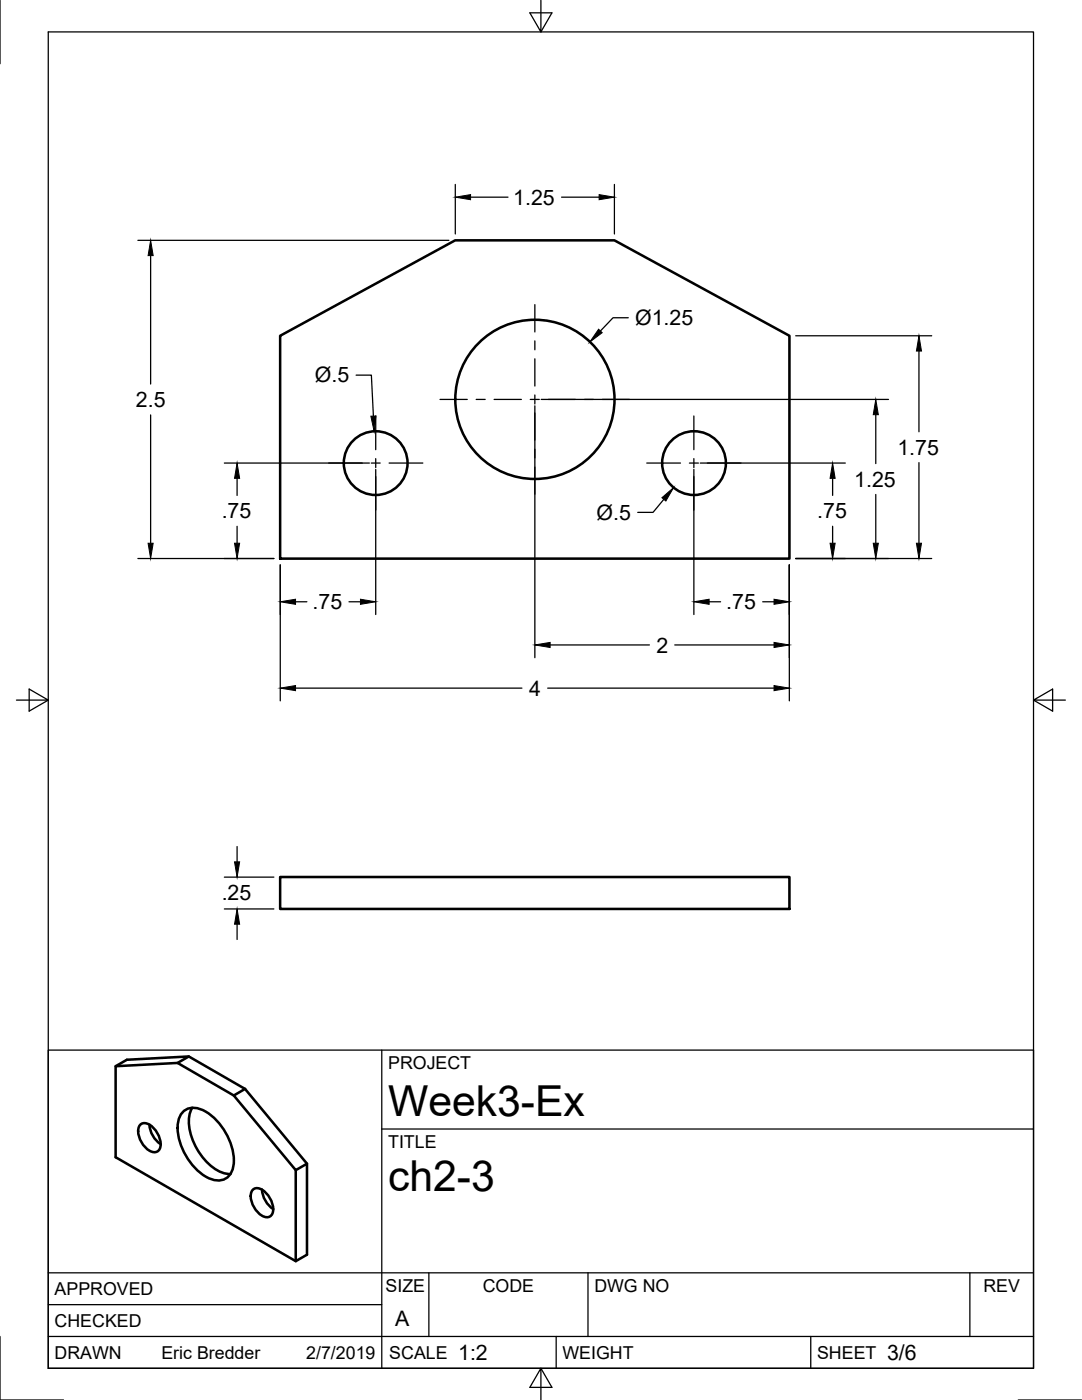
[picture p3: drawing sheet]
<svg xmlns="http://www.w3.org/2000/svg" width="216mm" height="279mm" viewBox="0 0 216 279" stroke-linecap="round" stroke-linejoin="round" font-family="sans-serif">
<!-- layer: Visible -->
<g fill="none" stroke="#000" stroke-width=".51">
<path d="M55.9 67l34.9-19h31.8l34.9 19v44.5h-101.6zM55.9 175h101.6v6.4h-101.6zM23.1 212.8l12.3-.7 2.3-1.3 11.2 6.5M35.4 212.1l11.3 6.5 2.2-1.3M37.7 210.8l-12.4 .7-2.2 1.3v18.1l35.9 20.8M46.7 218.6l12.3 14.9 2.3-1.3v18.2l-2.3 1.3v-18.2M48.9 217.3l12.4 14.9M28.1 224.4a2.07 2.07 0 0 1 2.7 .9 4.2 4.2 0 0 1 1 4.1 1.56 1.56 0 0 1-2.5-.1 4.3 4.3 0 0 1-1.5-4.6zM29.8 224.4a5 5 0 0 0 2.3 4M36.5 221.9a3.6 3.6 0 0 1 4.5-.1 12.1 12.1 0 0 1 5.6 10.8 3.1 3.1 0 0 1-4.6 2.7 11.9 11.9 0 0 1-6.5-11.2l.2-.9zM38.4 221.1a7.4 7.4 0 0 0 0 6.4 11.1 11.1 0 0 0 6.2 6.6l1.4 .2M50.5 237.4a2.07 2.07 0 0 1 2.8 .9 4.2 4.2 0 0 1 1 4 1.56 1.56 0 0 1-2.5 0 4.3 4.3 0 0 1-1.6-4.6z"/>
<path d="M52.3 237.4a5 5 0 0 0 2.2 3.9"/>
<circle cx="106.7" cy="79.7" r="15.9"/>
<circle cx="75" cy="92.4" r="6.4"/>
<circle cx="138.5" cy="92.4" r="6.4"/>
</g>
<!-- layer: Border -->
<path d="M0 0v12.7M9.6 6.4h196.6v266.7h-196.6zM107.9 0v6.4l-2.2-3.8h4.4l-2.2 3.8M3.3 139.7h6.3l-3.8-2.2v4.4l3.8-2.2M206.2 139.7l3.8 2.2v-4.4l-3.8 2.2h6.4M0 266.7v12.7h12.7M107.9 273.1l2.2 3.8h-4.4l2.2-3.8v6.3M203.2 279.4h12.7" fill="none" stroke="#000" stroke-width=".25"/>
<!-- layer: Titleblock -->
<path d="M9.6 209.6h196.6v63.5h-196.6zM76.2 209.6v63.5M76.2 225.3h130M9.6 254h196.6M85.6 254v12.7M117.3 254v12.7M193.5 254v12.7M9.6 266.7h196.6M9.6 260.4h66.6M111 266.7v6.4M161.8 266.7v6.4" fill="none" stroke="#000" stroke-width=".25"/>
<!-- layer: Dimensions -->
<g fill="none" stroke="#000" stroke-width=".25">
<path d="M90.8 36.8v9.9M93.9 39.3h7.5M112.1 39.3h7.4M122.6 36.8v9.9M27.5 48h62.1M30.1 51v25.6M71.1 74.9h3l.4 8.1M108 79.7h69.3M125.4 63.4h-3.1l-2.5 2.7M158.8 67h27.1M183.4 70.1v16.1M30.1 82.8v25.6"/>
<path d="M44.8 92.4h28.9M47.3 95.5v3.4M75 93.7v28.9M106.7 81v50.3M132.5 99.7l-2.2 2.6h-3M138.5 93.7v28.9M139.7 92.4h29M166.1 95.5v3.4M174.8 82.8v9.7M174.8 98.7v9.7M183.4 92.3v16.1M27.5 111.5h27.2"/>
<path d="M47.3 105v3.4M55.9 112.7v27.2M157.5 112.7v27.2M158.8 111.5h27.1M166.1 105v3.4M59 137.3h45.1M59 120.1h2.2M69.6 120.1h2.3M109.3 137.3h45.2M109.8 128.7h19.8M134.6 128.7h19.9M141.5 120.1h2.3"/>
<path d="M152.2 120.1h2.3M44.8 175h9.9M47.3 169v3M44.8 181.4h9.9M47.3 184.4v3.1"/>
</g>
<g fill="#000" stroke="#000" stroke-width=".2">
<path d="M90.8 39.3l3.1-.5v1.1zM119.5 38.8l3.1 .5-3.1 .6zM30.1 48l.5 3h-1.1zM119.4 65.7l.8 .7-2.5 1.9zM183.4 67l.5 3.1h-1zM47.3 92.4l.5 3.1h-1zM74 83.1l1-.1-.3 3.1zM132.1 99.3l2.3-2-1.5 2.7zM166.1 92.4l.5 3.1h-1zM174.8 79.7l.5 3.1h-1.1zM29.5 108.4h1.1l-.5 3.1zM46.8 108.4h1l-.5 3.1z"/>
<path d="M55.9 120.1l3.1-.5v1zM71.9 119.6l3.1 .5-3.1 .5zM138.5 120.1l3-.5v1zM154.5 119.6l3 .5-3 .5zM165.6 108.4h1l-.5 3.1zM174.2 108.4h1.1l-.5 3.1zM182.9 108.4h1l-.5 3.1zM55.9 137.3l3.1-.5v1zM106.7 128.7l3.1-.5v1zM154.5 136.8l3 .5-3 .5zM154.5 128.2l3 .5-3 .5zM46.8 172h1l-.5 3z"/>
<path d="M47.3 181.4l.5 3h-1z"/>
</g>
<!-- layer: Center Lines -->
<g fill="none" stroke="#000" stroke-width=".25">
<path d="M87.8 79.7h5.4M95 79.7h1.8M98.6 79.7h5.4M105.8 79.7h1.8M106.7 60.8v5.5M106.7 68v1.8M106.7 71.6v5.4M106.7 78.8v1.8M109.4 79.7h5.4M116.6 79.7h1.8M120.2 79.7h5.4M65.6 92.4h6.7"/>
<path d="M74.1 92.4h1.8M75 83v6.7M75 91.5v1.8M75 95.1v6.7M77.6 92.4h6.8M106.7 82.4v5.4M106.7 89.6v1.8M106.7 93.2v5.4M129.1 92.4h6.7M137.6 92.4h1.8M138.5 83v6.7M138.5 91.5v1.8"/>
<path d="M138.5 95.1v6.7M141.1 92.4h6.7"/>
</g>
<g font-size="8.5">
<text x="77.4" y="222.8">Week3-Ex</text>
<text x="77.4" y="237.8">ch2-3</text>
</g>
<g font-size="4.3">
<text x="102.4" y="40.9">1.25</text>
<text x="126.7" y="64.9">Ø1.25</text>
<text x="62.8" y="76.3">Ø.5</text>
<text x="27.1" y="81.2">2.5</text>
<text x="179.1" y="90.7">1.75</text>
<text x="170.5" y="97.1">1.25</text>
<text x="44.2" y="103.4">.75</text>
<text x="119" y="103.7">Ø.5</text>
<text x="163.1" y="103.4">.75</text>
<text x="62.4" y="121.6">.75</text>
<text x="144.9" y="121.6">.75</text>
<text x="131" y="130.2">2</text>
<text x="105.6" y="138.9">4</text>
<text x="44.2" y="179.7">.25</text>
<text x="78.9" y="264.5">A</text>
<text x="91.4" y="271.4">1:2</text>
<text x="177" y="271.4">3/6</text>
</g>
<g font-size="3.5">
<text x="77.4" y="213.4">PROJECT</text>
<text x="77.4" y="229.1">TITLE</text>
<text x="76.9" y="257.8">SIZE</text>
<text x="96.3" y="257.8">CODE</text>
<text x="118.6" y="257.8">DWG NO</text>
<text x="196.2" y="257.8">REV</text>
<text x="10.9" y="258.5">APPROVED</text>
<text x="10.9" y="264.8">CHECKED</text>
<text x="10.9" y="271.2">DRAWN</text>
<text x="32.2" y="271.2">Eric Bredder</text>
<text x="61.1" y="271.2">2/7/2019</text>
<text x="77.7" y="271.2">SCALE</text>
<text x="112.2" y="271.2">WEIGHT</text>
<text x="163" y="271.2">SHEET</text>
</g>
</svg>
